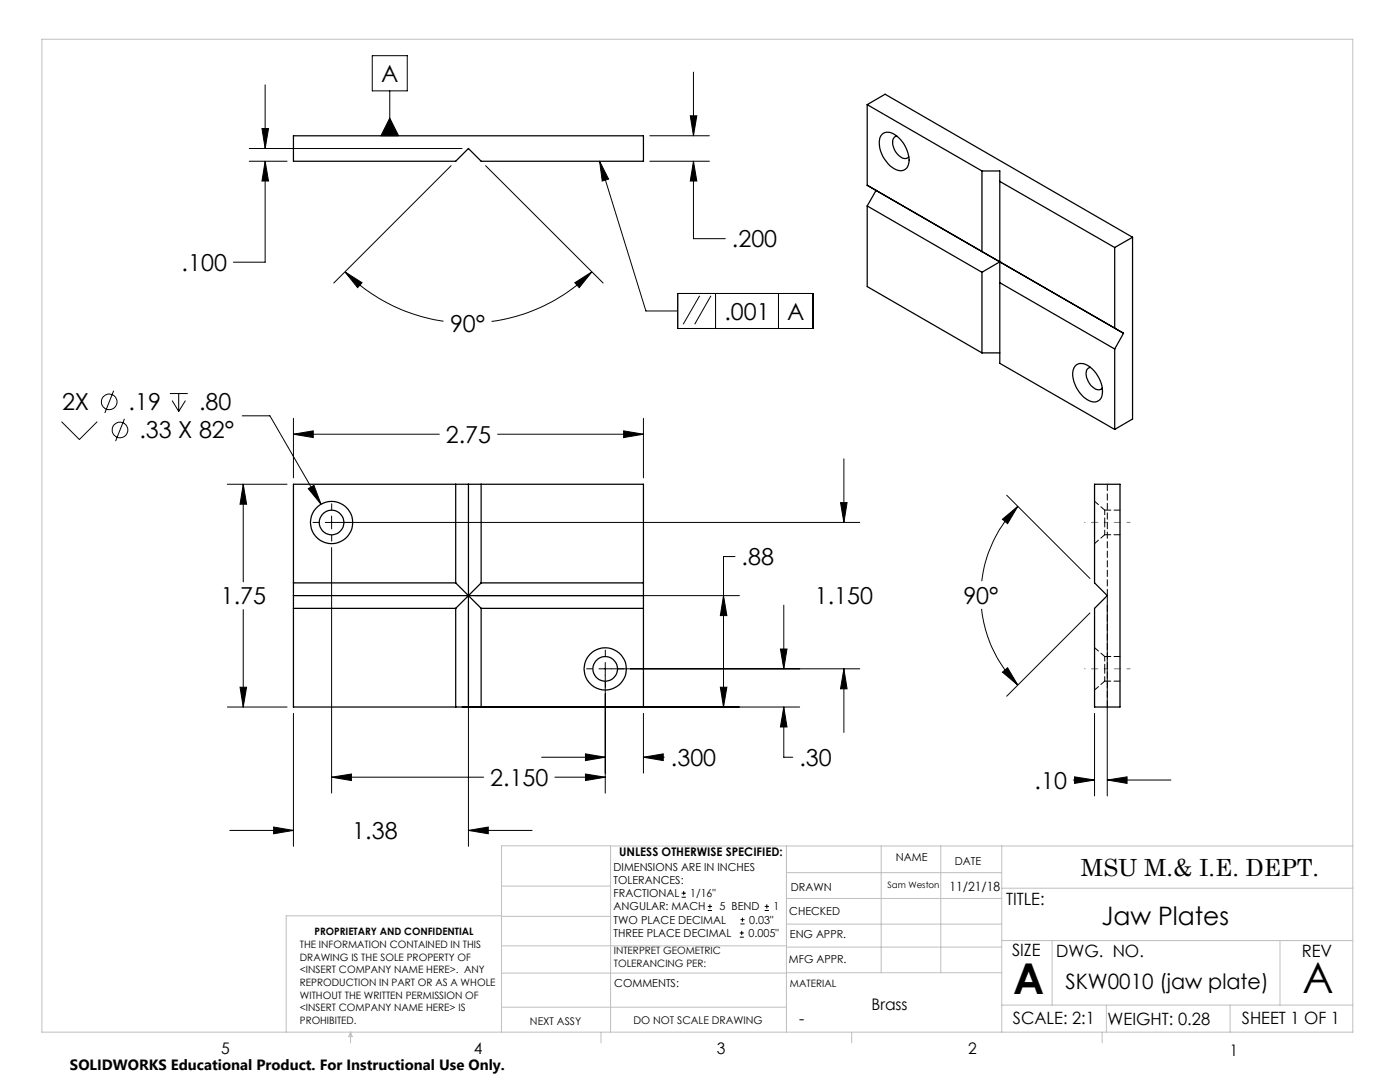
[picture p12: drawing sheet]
<svg xmlns="http://www.w3.org/2000/svg" width="279mm" height="216mm" viewBox="0 0 279 216" stroke-linecap="round" stroke-linejoin="round" font-family="sans-serif">
<g fill="none" stroke="#000" stroke-width=".2">
<path d="M52.9 16.9v12.7M74.3 11.1h7v7h-7zM77.8 18.1v9M138.4 14.4v12.7M49.7 32.2h7.6M49.7 29.6h42.5M52.3 25.6h1.3l-.7 4zM52.9 32.2v20.1h-6.3M52.9 32.2l.7 3.9h-1.3zM77.8 23.6l1.8 3.5h-3.6zM90 33.1l-23.4 23.4M96.9 33.1l23.5 23.4"/>
<path d="M119.7 32.2l9.2 29.9h6.4M119.7 32.2l1.8 3.5-1.3 .4zM129.7 27.1h11.9M129.7 32.2h11.9M137.8 23.1h1.3l-.7 4zM138.4 32.2v15.4h6.3M138.4 32.2l.7 3.9h-1.3zM68.9 54.3l3.3 2.1-.8 1zM68.9 54.3a34.9 34.9 0 0 0 19.6 9.8M114.7 56.4l3.4-2.1-2.5 3.1zM118.1 54.3a35 35 0 0 1-20 9.8M135.3 58.6h27v6.9h-27z"/>
<path d="M139.6 59l-3.3 5.7M141.9 59l-3.3 5.7M142.8 58.6v6.9M155.4 58.6v6.9M22.7 78l-1.8 4.4M33.9 78.5h3.6M34.4 79.9l1.3 2.2M35.7 78.5v3.6M37 79.9l-1.3 2.2M12.3 84.1l3.5 3.6 3.6-3.6M24.8 83.6l-1.7 4.4M45.4 96.6h11.9"/>
<path d="M48.3 83h5.6l10.2 17.6M48.5 96.6v19.5M48.5 96.6l.7 4h-1.3zM58.6 83.5v11.9M58.6 86.6h29.1M58.6 86.6l3.9-.6v1.3zM61.5 97.5l1.2-.7 1.4 3.8zM99.3 86.6h29.1M124.5 86l3.9 .6-3.9 .7zM128.4 83.5v11.9M168.4 91.5v12.7M200.9 98.8l16.6 16.6"/>
<path d="M66.2 103v2.5M66.2 109.3v49M94.8 118.9h52.8M144.4 118.9l.7 3.9h-1.3zM146.7 111.1h-2.3v30M167.7 100.3h1.4l-.7 3.9zM171.6 104.2h-106.7M200.1 103.6l3-2.6-2 3.5zM203.1 101a25.3 25.3 0 0 0-7.2 15M47.9 137.1h1.3l-.7 4zM48.5 121.6v19.5M93.5 120.1v48.8"/>
<path d="M120.8 132.2v26.1M143.8 137.1h1.3l-.7 4zM155.8 129.5h1.3l-.7 4zM156.4 120.8v12.7M168.4 133.5l.7 3.9h-1.4zM168.4 133.5v12.7M171.6 133.5h-52.1M195.9 121.5a25.5 25.5 0 0 0 7.2 15.2M200.1 134.1l1-.9 2 3.5zM217.5 122.3l-16.6 16.6M221 120.1v38.7M45.4 141.1h11.9"/>
<path d="M58.6 142.3v26.6M66.2 155.1h30.3M66.2 155.1l3.9-.7v1.4zM92.2 141.1h67.4M108.1 151.1h12.7M110.7 155.1h10.1M116.8 154.4l4 .7-4 .7zM116.8 150.4l4 .7-4 .7zM128.4 151.1l4-.7v1.4zM128.4 142.3v12M128.4 151.1h4.2M156.4 141.1l.7 4h-1.3z"/>
<path d="M156.4 141.1v10h1.8M214.2 155.6h4.2M214.5 155l3.9 .6-3.9 .7zM218.4 142.3v16.5M221 155.6l3.9-.6v1.3zM221 155.6h12.7M45.9 165.7h12.7M54.6 165l4 .7-4 .7zM93.5 165.7h12.7M93.5 165.7l3.9-.7v1.4zM136 179h.9M136 178.2h.9"/>
<path d="M136.5 177.8v.8M141.3 181.7h.8M141.3 180.9h.8M141.7 180.4v.9M147.6 187h.8M147.6 186.2h.8M147.8 184.4h.8M147.8 183.5h.8M148 185.7v.9M148.2 183.1v.8M152.6 181.7h.9M152.6 180.9h.9"/>
<path d="M153 180.4v.9"/>
<circle cx="21.8" cy="80.2" r="1.56"/>
<circle cx="23.9" cy="85.8" r="1.56"/>
</g>
<path d="M63.7 104.2h-1.2M66.2 101.7v-1.2M66.2 106.8v1.2M68.7 104.2h1.2M118.3 133.5h-1.2M120.8 130.9v-1.2M120.8 136v1.2M123.3 133.5h1.2" fill="none" stroke="#000" stroke-width=".2" stroke-dasharray="15.2 1.3 1.3 1.3"/>
<path d="M225.5 104.2h-5M225.5 133.5h-5" fill="none" stroke="#808080" stroke-width=".2" stroke-dasharray="15.2 1.3 1.3 1.3" stroke-dashoffset="14.6"/>
<path d="M216.4 104.2h4.1M216.4 133.5h4.1" fill="none" stroke="#808080" stroke-width=".2" stroke-dasharray="15.2 1.3 1.3 1.3" stroke-dashoffset="15.1"/>
<g fill="none" stroke="#c0c0c0" stroke-width=".2">
<path d="M8.4 7.8h261.6v198.2h-261.6zM100.1 176.8h21.7M121.8 168.8v37.2M157 168.8v37.2M157 179.3h42.9M157 174.1h42.9M175.9 168.8v25.3M187.7 168.8v25.3M199.9 177.2h70.1M199.9 168.8v37.2M270 168.8h-169.9v37.2M100.1 194.2h56.9"/>
<path d="M100.1 188.7h56.9M100.1 182.8h21.7M100.1 182.7h-43v23.3M157 194.1h42.9M157 184.4h42.9M157 189h42.9M199.9 187.7h70.1M210 187.7v12.9M255.4 187.7v12.9M70 206v2.1M70 206l.3 .8h-.7zM100.1 201h56.9"/>
<path d="M119.9 206v2.1M170 206v2.1M199.9 200.6h70.1M220 206v2.1M220.8 200.6v5.4M245.5 200.6v5.4"/>
</g>
<g fill="#000">
<path d="M119.7 32.2l1.8 3.5-1.3 .4zM77.8 23.6l1.8 3.5h-3.6z"/>
<path d="M47.9 137.1h1.3l-.7 4zM48.5 96.6l.7 4h-1.3zM58.6 86.6l3.9-.6v1.3zM124.5 86l3.9 .6-3.9 .7zM61.5 97.5l2.6 3.1-1.4-3.8zM54.6 165l4 .7-4 .7zM93.5 165.7l3.9-.7v1.4zM156.4 141.1l.7 4h-1.3zM155.8 129.5h1.3l-.7 4zM143.8 137.1h1.3l-.7 4zM144.4 118.9l.7 3.9h-1.3zM167.7 100.3h1.4l-.7 3.9zM168.4 133.5l.7 3.9h-1.4zM66.2 155.1l3.9-.7v1.4zM116.8 154.4l4 .7-4 .7zM116.8 150.4l4 .7-4 .7zM128.4 151.1l4-.7v1.4zM200.1 103.6l3-2.6-2 3.5zM200.1 134.1l1-.9 2 3.5zM214.5 155l3.9 .6-3.9 .7zM221 155.6l3.9-.6v1.3zM137.8 23.1h1.3l-.7 4zM138.4 32.2l.7 3.9h-1.3zM68.9 54.3l3.3 2.1-.8 1zM114.7 56.4l3.4-2.1-2.5 3.1zM52.3 25.6h1.3l-.7 4zM52.9 32.2l.7 3.9h-1.3z"/>
</g>
<g fill="none" stroke="#000" stroke-width=".25">
<path d="M58.6 27.1h69.8v5.1h-32.4l-2.5-2.6-2.6 2.6h-32.3zM173.1 20.9l22.9 13.2M173.1 20.9l3.5-2.1 49.4 28.5M173.1 20.9v16.1l51.1 29.5M174.8 38l-1.7 3.1M176.2 26.7a2.47 2.47 0 0 1 3.1 .7 6.2 6.2 0 0 1 2 5.4 1.73 1.73 0 0 1-2.9 .9 5.9 5.9 0 0 1-2.7-6.5zM179 27.2h-.2a1.65 1.65 0 0 0-.4 2.4 2.78 2.78 0 0 0 2.5 2l.5-.3M196 34.1h3.5v38.4l23 13.2M196 34.1v16.1l3.5 2M199.5 36.2l23 13.2M173.1 41.1l22.9 13.2M173.1 41.1v16.1l22.9 13.2"/>
<path d="M196 54.3v16.1M199.5 52.2h.1M199.5 52.2l24.7 14.3M199.5 56.4l23 13.2M199.5 52.2l-3.5 2.1M222.5 49.4v16.1M226 47.3l-3.5 2.1M226 47.3v36.3l-3.5 2.1M196 70.4h3.5M214.8 72.8a2.47 2.47 0 0 1 3.1 .8 5.7 5.7 0 0 1 1.9 5.8 1.79 1.79 0 0 1-2.7 .4 6.2 6.2 0 0 1-2.9-6.1zM217.6 73.3h-.1a1.65 1.65 0 0 0-.5 2.4 2.78 2.78 0 0 0 2.5 2.1l.5-.4M222.5 69.6v16.1"/>
<path d="M224.2 66.5l-1.7 3.1M58.6 96.6h69.8v44.5h-69.8zM90.9 96.6v19.7M93.5 96.6v44.5M96 96.6v19.7M218.4 96.6h5.1v44.5h-5.1v-19.7l2.6-2.5-2.6-2.6zM58.6 116.3h32.3M58.6 118.9h69.8M90.9 116.3l5.1 5.1M96 116.3h32.4M96 116.3l-5.1 5.1M58.6 121.4h32.3"/>
<path d="M90.9 121.4v19.7M96 121.4h32.4M96 121.4v19.7"/>
<circle cx="66.2" cy="104.3" r="4.2"/>
<circle cx="66.2" cy="104.3" r="2.46"/>
<circle cx="120.8" cy="133.5" r="4.2"/>
<circle cx="120.8" cy="133.5" r="2.46"/>
</g>
<path d="M220.5 104.2v-2.4M220.5 106.7v-2.5M220.5 133.5v-2.5M220.5 135.9v-2.4" fill="none" stroke="#000" stroke-width=".2" stroke-dasharray="1.3 .6" stroke-dashoffset=".4"/>
<path d="M221 118.8v-22.2M221 141.1v-22.3" fill="none" stroke="#000" stroke-width=".2" stroke-dasharray="1.3 .6"/>
<path d="M218.4 108.5l2.1-1.8M220.5 101.8l-2.1-1.8M218.4 137.7l2.1-1.8M220.5 131l-2.1-1.8" fill="none" stroke="#000" stroke-width=".2" stroke-dasharray="1.3 .6" stroke-dashoffset=".2"/>
<path d="M220.5 106.7h3M223.5 101.8h-3M220.5 135.9h3M223.5 131h-3" fill="none" stroke="#000" stroke-width=".2" stroke-dasharray="1.3 .6" stroke-dashoffset=".1"/>
<g font-size="8.5">
<text x="202.2" y="198.3">A</text>
<text x="260" y="198.1">A</text>
</g>
<text font-size="5.1" x="219.8" y="184.6">Jaw Plates</text>
<g font-size="4.7">
<text x="76.1" y="16.4">A</text>
<text x="146.1" y="49.4">.200</text>
<text x="36.3" y="54.1">.100</text>
<text x="144.6" y="63.8">.001</text>
<text x="157.1" y="63.8">A</text>
<text x="89.8" y="66.2">90°</text>
<text x="12.4" y="81.9">2X</text>
<text x="25.7" y="81.9">.19</text>
<text x="39.7" y="81.9">.80</text>
<text x="27.8" y="87.5">.33 X 82°</text>
<text x="89" y="88.4">2.75</text>
<text x="148" y="112.8">.88</text>
<text x="44" y="120.6">1.75</text>
<text x="162.6" y="120.6">1.150</text>
<text x="192.3" y="120.5">90°</text>
<text x="133.9" y="152.8">.300</text>
<text x="159.5" y="152.8">.30</text>
<text x="97.8" y="156.8">2.150</text>
<text x="206.5" y="157.4">.10</text>
<text x="70.3" y="167.4">1.38</text>
<text x="215.7" y="174.7">MSU M.&amp; I.E. DEPT.</text>
</g>
<text font-size="4.2" x="212.6" y="197.3">SKW0010 (jaw plate)</text>
<g font-size="3.4">
<text x="200.8" y="180.5">TITLE:</text>
<text x="202" y="190.8">SIZE</text>
<text x="210.8" y="190.9">DWG. NO.</text>
<text x="259.8" y="191">REV</text>
<text x="202.1" y="204.4">SCALE: 2:1</text>
<text x="221" y="204.5">WEIGHT: 0.28</text>
<text x="247.8" y="204.4">SHEET 1 OF 1</text>
</g>
<g font-size="3.2">
<text x="173.9" y="201.6">Brass</text>
<text x="159.5" y="204.4">-</text>
<text x="44.2" y="210.4">5</text>
<text x="94.6" y="210.3">4</text>
<text x="143.1" y="210.4">3</text>
<text x="193.2" y="210.3">2</text>
<text x="245.4" y="210.6">1</text>
</g>
<text font-size="3" x="14" y="213.5">SOLIDWORKS Educational Product. For Instructional Use Only.</text>
<text font-size="2.5" x="189.5" y="177.8">11/21/18</text>
<text font-size="2.4" x="123.6" y="170.8">UNLESS OTHERWISE SPECIFIED:</text>
<g font-size="2.2">
<text x="122.5" y="173.7">DIMENSIONS ARE IN INCHES</text>
<text x="178.8" y="171.8">NAME</text>
<text x="190.6" y="172.5">DATE</text>
<text x="122.5" y="176.4">TOLERANCES:</text>
<text x="122.5" y="179">FRACTIONAL</text>
<text x="137.8" y="179">1/16&quot;</text>
<text x="157.8" y="177.8">DRAWN</text>
<text x="122.5" y="184.3">TWO PLACE DECIMAL</text>
<text x="122.5" y="181.7">ANGULAR: MACH</text>
<text x="143.6" y="181.7">5 BEND</text>
<text x="149.5" y="184.3">0.03&quot;</text>
<text x="154.4" y="181.7">1</text>
<text x="157.5" y="182.5">CHECKED</text>
<text x="122.5" y="187">THREE PLACE DECIMAL</text>
<text x="149.4" y="187">0.005&quot;</text>
<text x="157.6" y="187.2">ENG APPR.</text>
<text x="122.6" y="197">COMMENTS:</text>
<text x="157.4" y="192.2">MFG APPR.</text>
</g>
<g font-size="2.1">
<text x="105.8" y="204.5">NEXT ASSY</text>
<text x="126.4" y="204.3">DO NOT SCALE DRAWING</text>
</g>
<g font-size="2">
<text x="59.8" y="189.2">THE INFORMATION CONTAINED IN THIS</text>
<text x="59.8" y="191.7">DRAWING IS THE SOLE PROPERTY OF</text>
<text x="62.8" y="186.5">PROPRIETARY AND CONFIDENTIAL</text>
<text x="122.5" y="190.4">INTERPRET GEOMETRIC</text>
<text x="59.8" y="194.2">&lt;INSERT COMPANY NAME HERE&gt;. ANY</text>
<text x="59.8" y="196.8">REPRODUCTION IN PART OR AS A WHOLE</text>
<text x="122.5" y="192.9">TOLERANCING PER:</text>
<text x="157.7" y="197">MATERIAL</text>
<text x="59.8" y="199.3">WITHOUT THE WRITTEN PERMISSION OF</text>
<text x="59.8" y="201.8">&lt;INSERT COMPANY NAME HERE&gt; IS</text>
<text x="59.8" y="204.3">PROHIBITED.</text>
</g>
<text font-size="1.8" x="177.1" y="177.2">Sam Weston</text>
</svg>
